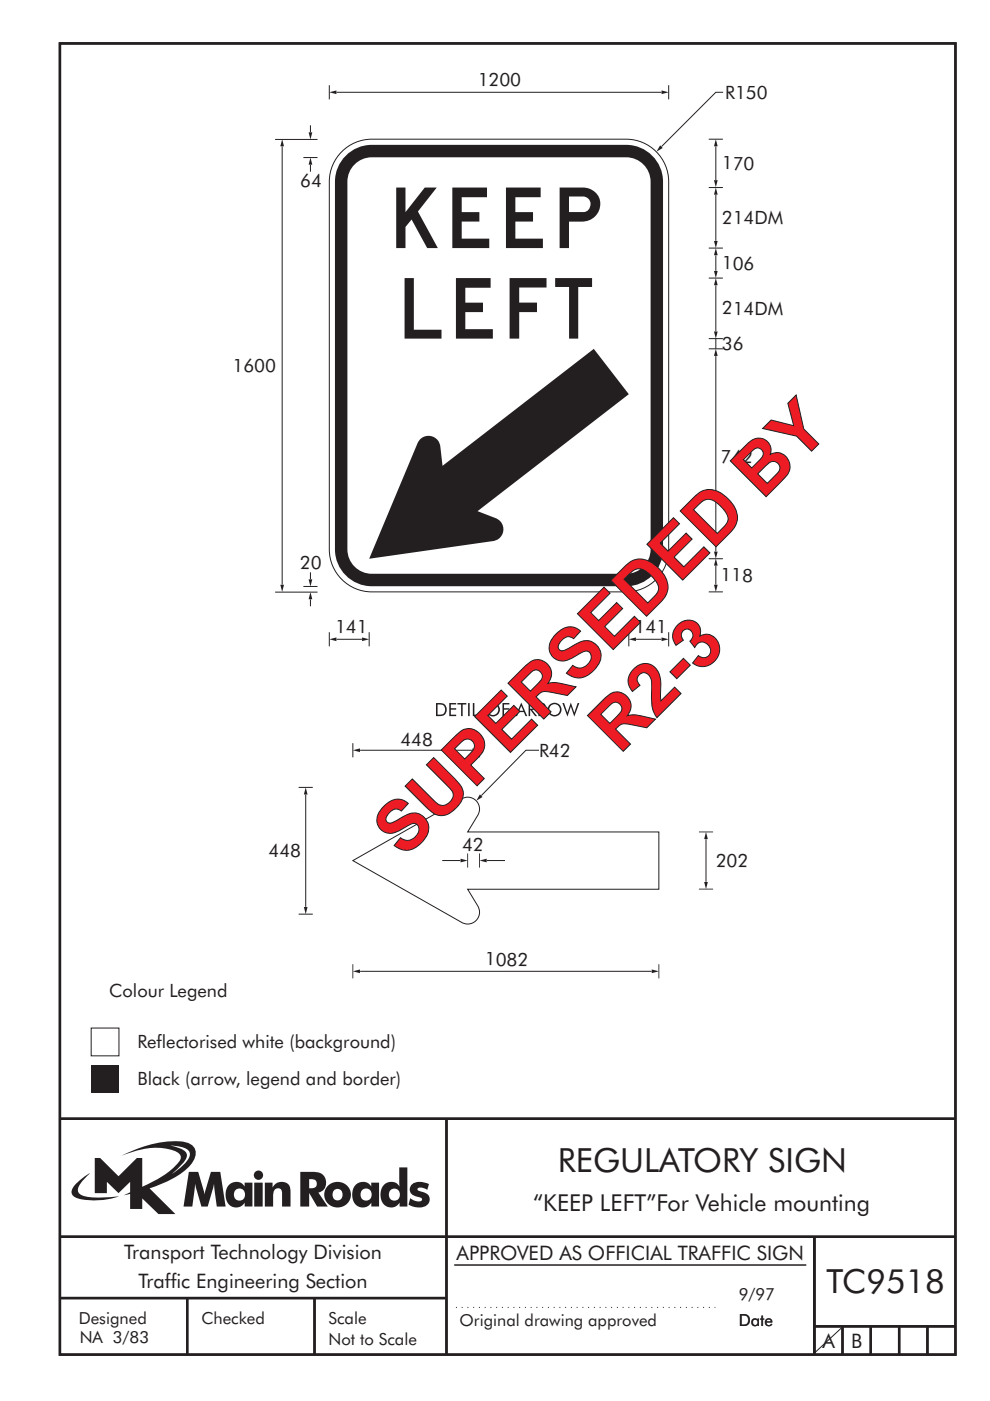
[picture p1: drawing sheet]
<svg xmlns="http://www.w3.org/2000/svg" width="210mm" height="297mm" viewBox="0 0 210 297" stroke-linecap="round" stroke-linejoin="round" font-family="sans-serif">
<g fill="none" stroke="#231f20" stroke-width=".51">
<path d="M12.7 9.2h189.9v278h-189.9zM12.7 237.2h189.9M94.7 237.1v50.1M12.7 262.2h190.1M12.7 275.2h82M39.7 275.2v12M66.7 275.2v12M172.7 262.2v25M172.7 281.2h30M178.7 281.2v6M184.7 281.2v6M190.7 281.2v6"/>
<path d="M196.7 281.2v6"/>
</g>
<path d="M96.4 268.2h74.6M178.6 281.4l-6 5.6" fill="none" stroke="#231f20" stroke-width=".21"/>
<path d="M96.7 277.2h55" fill="none" stroke="#231f20" stroke-width=".21" stroke-dasharray=".2 1" stroke-linecap="butt"/>
<path d="M36.1 242.9a5.8 5.8 0 0 1 3.9 1 1.58 1.58 0 0 1-.2 2.1l-1.1 1.2-2.3 1.8 .9-.9a6.5 6.5 0 0 0 2.3-3.2 2.43 2.43 0 0 0-2.2-1.7zM20.1 245.5v7.5h2.6v-2.4l2.4 2.4 2.5-2.4v2.2l-1.4 .6 1.4-.3v3.2h2.6v-2.2l3.4 3.3h3.6l-5.5-5.4a20.1 20.1 0 0 0 8.7-5 3.1 3.1 0 0 0 .7-3.8 3.8 3.8 0 0 0-3-1.2 25.1 25.1 0 0 0-12.4 3.1 16.1 16.1 0 0 1 11.1-1.2 1.56 1.56 0 0 1 1.4 2 17.9 17.9 0 0 1-8 5.7v-6.1h-1.2l-3.9 3.9-3.9-3.9zM16.2 250.9a1.82 1.82 0 0 0-.7 2.7 9.9 9.9 0 0 0 5.8 .9l2-.3 2-.6a22.2 22.2 0 0 1-7.7-.1 1.33 1.33 0 0 1-.8-2.2l1-1.2 1.3-1.4-1.4 .9zM65.6 250a1.13 1.13 0 0 1 1.2 .2 1.13 1.13 0 0 1 .3 1.2 1.26 1.26 0 0 1-1.5 .5zM63.7 248.5v7.3h1.9v-2.9l1.7 2.9h2.2l-2-2.9a2.25 2.25 0 0 0 1.6-2.7 2.25 2.25 0 0 0-2.6-1.7zM68.9 253.3a2.79 2.79 0 0 0 5.5 0 2.79 2.79 0 0 0-5.5 0zM70.9 252.3a1.15 1.15 0 0 1 1.8 1 1.15 1.15 0 0 1-1.8 1 1.46 1.46 0 0 1 0-2zM75.5 251.1a3.2 3.2 0 0 0 .4 4.7 2.13 2.13 0 0 0 2.9-.8v.8h1.6v-5.1h-1.7v.9a2.07 2.07 0 0 0-3.2-.5zM76.9 252.2a1.23 1.23 0 0 1 1.7 .3 1.23 1.23 0 0 1-.2 1.7 1.23 1.23 0 0 1-1.7-.1 1.55 1.55 0 0 1 .2-1.9zM84.7 247.5v4.1a2.16 2.16 0 0 0-2.3-1 2.16 2.16 0 0 0-1.6 2 2.52 2.52 0 0 0 2.6 3.4 2.11 2.11 0 0 0 1.4-1v.8h1.6v-8.3zM82.9 252.2a1.24 1.24 0 0 1 1.9 1.1 1.24 1.24 0 0 1-1.9 1 1.48 1.48 0 0 1 0-2.1zM87.4 251a1.52 1.52 0 0 0-.4 1.7 1.52 1.52 0 0 0 1.4 1 .82 .82 0 0 1 1.1 .8 2.07 2.07 0 0 1-2.5-.5l-.4 1.4a3.8 3.8 0 0 0 4 .1 1.56 1.56 0 0 0 .5-1.7 1.56 1.56 0 0 0-1.4-1.1 1.24 1.24 0 0 1-1.2-.5 1.21 1.21 0 0 1 1.7-.1l.4 .2 .4-1.3a3.7 3.7 0 0 0-3.6 0zM40.1 248.5l-1.2 7.3h1.9l.6-4.8 1.3 4.8h1.4l1.3-4.8 .6 4.8h1.9l-1.2-7.3h-2l-1.3 4.8-1.4-4.8zM48.7 251.1a3.2 3.2 0 0 0 .4 4.7 2.13 2.13 0 0 0 2.8-.8v.8h1.6v-5.1h-1.6v.9a2.07 2.07 0 0 0-3.2-.5zM50.1 252.2a1.23 1.23 0 0 1 1.6 .3 1.23 1.23 0 0 1-.2 1.7 1.23 1.23 0 0 1-1.7-.1 1.55 1.55 0 0 1 .3-1.9zM53.9 250.7v5.1h1.8v-5.1zM53.8 249.2a1 1 0 0 0 2 0 1 1 0 0 0-2 0zM56.2 250.7v5.1h1.7a5.4 5.4 0 0 1 .4-3.6 .91 .91 0 0 1 1.1-.2 .91 .91 0 0 1 .4 1.1v2.7h1.8v-2.9a2 2 0 0 0-1.4-2.3 2 2 0 0 0-2.4 1.2v-1.1z" fill-rule="evenodd" fill="#231f20"/>
<path d="M19.3 225.8h5.9v5.9h-5.9z" fill="#231f20"/>
<g fill="#fff" stroke="#231f20" stroke-width=".21">
<path d="M19.3 218h5.9v5.9h-5.9z" fill-rule="evenodd"/>
<path d="M72.5 32.2a9 9 0 0 1 6.3-2.7h54a9 9 0 0 1 9 9v78a9 9 0 0 1-9 9h-54a9 9 0 0 1-9-9v-78a9 9 0 0 1 2.7-6.3z" fill-rule="evenodd"/>
</g>
<path d="M71.4 19.6h68.9" fill="none" stroke="#231f20" stroke-width=".21"/>
<g fill="#231f20">
<path d="M140.3 19.2l1.5 .4-1.5 .4z"/>
<path d="M69.8 19.6l1.6-.4v.8z"/>
</g>
<path d="M151.8 31.1v7.1" fill="none" stroke="#231f20" stroke-width=".21"/>
<g fill="#231f20">
<path d="M151.8 29.5l.4 1.5h-.8z"/>
<path d="M151.4 38.2h.8l-.4 1.5z"/>
</g>
<path d="M151.8 54.1v3.3" fill="none" stroke="#231f20" stroke-width=".21"/>
<g fill="#231f20">
<path d="M151.8 52.6l.4 1.5h-.8z"/>
<path d="M151.4 57.4h.8l-.4 1.6z"/>
</g>
<path d="M151.8 71.8v2.2M151.8 120v3.9" fill="none" stroke="#231f20" stroke-width=".21"/>
<g fill="#231f20">
<path d="M151.8 118.4l.4 1.5h-.8z"/>
<path d="M151.4 124h.8l-.4 1.5z"/>
</g>
<path d="M151.8 75.5v41.4" fill="none" stroke="#231f20" stroke-width=".21"/>
<g fill="#231f20">
<path d="M151.8 74l.4 1.5h-.8z"/>
<path d="M151.4 117h.8l-.4 1.5z"/>
</g>
<path d="M151.8 41.3v9.8" fill="none" stroke="#231f20" stroke-width=".21"/>
<g fill="#231f20">
<path d="M151.8 39.8l.4 1.5h-.8z"/>
<path d="M151.4 51.1h.8l-.4 1.5z"/>
</g>
<path d="M151.8 60.5v9.8" fill="none" stroke="#231f20" stroke-width=".21"/>
<g fill="#231f20">
<path d="M151.8 59l.4 1.5h-.8z"/>
<path d="M151.4 70.3h.8l-.4 1.5z"/>
</g>
<path d="M69.8 18.1v3M141.8 18.1v3M153.4 19.6h-1.6l-11.5 11.5M150.3 29.5h3M150.3 39.8h3M150.3 59h3M150.3 52.6h3M150.3 74h3M150.3 71.8h3M150.3 118.5h3M150.3 125.5h3" fill="none" stroke="#231f20" stroke-width=".21"/>
<g fill="#231f20">
<path d="M140 30.8l.6 .6-1.4 .8z"/>
<path d="M73.3 33a7.8 7.8 0 0 1 5.5-2.3h54a7.8 7.8 0 0 1 7.8 7.8v78a7.8 7.8 0 0 1-7.8 7.8h-54a7.8 7.8 0 0 1-7.8-7.8v-78a7.8 7.8 0 0 1 2.3-5.5z" fill-rule="evenodd"/>
</g>
<path d="M74.9 35.2a5.2 5.2 0 0 1 3.9-1.8h54a5.2 5.2 0 0 1 5.2 5.1v78a5.2 5.2 0 0 1-5.2 5.2h-54a5.2 5.2 0 0 1-5.1-5.2v-78a5.1 5.1 0 0 1 1.2-3.3z" fill-rule="evenodd" fill="#fff"/>
<path d="M59.8 31.1v92.8" fill="none" stroke="#231f20" stroke-width=".21"/>
<g fill="#231f20">
<path d="M59.8 29.5l.4 1.5h-.7z"/>
<path d="M59.5 124h.7l-.4 1.5z"/>
</g>
<path d="M65.8 26.6v1.4" fill="none" stroke="#231f20" stroke-width=".21"/>
<path d="M65.5 28.1h.7l-.4 1.5z" fill="#231f20"/>
<path d="M65.8 127.1v1.4" fill="none" stroke="#231f20" stroke-width=".21"/>
<path d="M65.8 125.5l.4 1.6h-.7z" fill="#231f20"/>
<path d="M65.8 34.9v1.5" fill="none" stroke="#231f20" stroke-width=".21"/>
<path d="M65.8 33.4l.4 1.5h-.7z" fill="#231f20"/>
<path d="M65.8 121.3v1.5" fill="none" stroke="#231f20" stroke-width=".21"/>
<path d="M65.5 122.8h.7l-.4 1.5z" fill="#231f20"/>
<path d="M58.3 29.6h9M64.3 33.4h3M58.3 125.5h9M64.3 124.3h3M69.8 134v3M78.3 134v3M133.4 134v3M141.8 134v3" fill="none" stroke="#231f20" stroke-width=".21"/>
<path d="M89.1 93.2a2.52 2.52 0 0 1 2.6-.7 2.52 2.52 0 0 1 1.7 2.2l.5 4.1 32-24.8 7.5 9.6-32.1 24.8 3.8 1.5a2.52 2.52 0 0 1 1.7 2.6 2.52 2.52 0 0 1-2.3 2.2l-26.2 3.8 10.2-24.5z" fill-rule="evenodd" fill="#231f20"/>
<path d="M71.4 135.5h5.4" fill="none" stroke="#231f20" stroke-width=".21"/>
<g fill="#231f20">
<path d="M76.8 135.1l1.5 .4-1.5 .4z"/>
<path d="M69.8 135.5l1.6-.4v.8z"/>
</g>
<path d="M134.9 135.5h5.4" fill="none" stroke="#231f20" stroke-width=".21"/>
<g fill="#231f20">
<path d="M140.3 135.1l1.5 .4-1.5 .4z"/>
<path d="M133.4 135.5l1.5-.4v.8z"/>
</g>
<path d="M149.7 177.9v9.1M74.8 182.5l23.1-13.1a2.52 2.52 0 0 1 3.1 .4 2.52 2.52 0 0 1 .3 3.1l-2.1 3.5h40.5v12.1h-40.5l2.1 3.6a2.52 2.52 0 0 1-.3 3.1 2.52 2.52 0 0 1-3.1 .3z" fill="none" stroke="#231f20" stroke-width=".21"/>
<g fill="#231f20">
<path d="M149.4 187h.7l-.4 1.5z"/>
<path d="M149.7 176.4l.4 1.5h-.7z"/>
</g>
<path d="M138.2 205.9h-61.8" fill="none" stroke="#231f20" stroke-width=".21"/>
<g fill="#231f20">
<path d="M74.8 205.9l1.6-.4v.8z"/>
<path d="M138.2 205.5l1.5 .4-1.5 .4z"/>
</g>
<path d="M114.3 159.1h-2.8l-9.4 9.6" fill="none" stroke="#231f20" stroke-width=".21"/>
<path d="M101.8 168.4l.5 .6-1.3 .8z" fill="#231f20"/>
<path d="M76.4 159.1h23.8" fill="none" stroke="#231f20" stroke-width=".21"/>
<g fill="#231f20">
<path d="M100.2 158.7l1.5 .4-1.5 .4z"/>
<path d="M74.8 159.1l1.5-.4v.8z"/>
</g>
<path d="M64.8 168.5v23.8" fill="none" stroke="#231f20" stroke-width=".21"/>
<g fill="#231f20">
<path d="M64.8 166.9l.4 1.6h-.7z"/>
<path d="M64.5 192.3h.7l-.4 1.5z"/>
</g>
<path d="M74.8 157.6v3M101.7 157.6v3M63.3 166.9h3M148.2 176.4h3M63.3 193.8h3M103.3 182.5h3.8M74.8 204.4v3M139.7 204.4v3" fill="none" stroke="#231f20" stroke-width=".21"/>
<path d="M101.7 182.5l1.5-.4v.7z" fill="#231f20"/>
<path d="M93.8 182.5h3.9" fill="none" stroke="#231f20" stroke-width=".21"/>
<path d="M97.7 182.1l1.5 .4-1.5 .3z" fill="#231f20"/>
<path d="M99.2 180.9v3M101.7 180.9v3M148.2 188.5h3" fill="none" stroke="#231f20" stroke-width=".21"/>
<path d="M92.5 149.1v2.7h.6a1.41 1.41 0 0 0 1.7-1.4 1.41 1.41 0 0 0-1.8-1.3zM92.8 149.4a1.16 1.16 0 0 1 1.6 1 1.16 1.16 0 0 1-1.6 1.1zM95.3 149.1v2.7h1.5v-.3h-1.2v-1h1.2v-.3h-1.2v-.8h1.2v-.3zM97 149.1v.3h.8v2.4h.3v-2.4h.8v-.3zM99.3 149.1v2.7h.3v-2.7zM100.3 149.1v2.7h1.4v-.3h-1.1v-2.4zM103.1 150.5a1.47 1.47 0 0 0 2.9 0 1.47 1.47 0 0 0-2.9 0zM103.4 150.5a1.15 1.15 0 0 1 2.3 0 1.15 1.15 0 0 1-2.3 0zM106.6 149.1v2.7h.3v-1.3h1.1v-.3h-1.1v-.8h1.1v-.3zM110.6 148.9l-1.3 2.9h.4l.3-.8h1.1l.4 .8h.3zM110.6 149.7l.4 1h-.9zM112.4 149.3l.6 .1a.46 .46 0 0 1 .3 .4 .46 .46 0 0 1-.3 .4l-.6 .1zM112.1 149.1v2.7h.3v-1.3l1.1 1.3h.4l-1-1.3a.74 .74 0 0 0 .8-.8 .74 .74 0 0 0-.9-.6zM114.5 149.3l.6 .1a.46 .46 0 0 1 .3 .4 .46 .46 0 0 1-.4 .4l-.5 .1zM114.2 149.1v2.7h.3v-1.3l1.1 1.3h.4l-1.1-1.3a.74 .74 0 0 0 .8-.8 .74 .74 0 0 0-.9-.6zM116.2 150.5a1.47 1.47 0 0 0 2.9 0 1.47 1.47 0 0 0-2.9 0zM116.5 150.5a1.15 1.15 0 0 1 2.3 0 1.15 1.15 0 0 1-2.3 0zM119.3 149.1l1.1 2.8 .7-2.1 .7 2.1 1.1-2.8h-.4l-.7 2-.7-2.2-.8 2.2-.7-2z" fill-rule="evenodd" fill="#231f20"/>
<g font-size="15" fill="#ed1c24">
<text x="131.4" y="160.1" transform="rotate(-45 131.4 160.1)">R2-3</text>
<text x="85.7" y="182.1" transform="rotate(-45 85.7 182.1)">SUPERSEDED BY</text>
</g>
<g font-size="12.8" fill="#231f20">
<text x="84" y="52.6">KEEP</text>
<text x="85.8" y="71.8">LEFT</text>
</g>
<g font-size="7.1" fill="#231f20">
<text x="118.3" y="248.5">REGULATORY SIGN</text>
<text x="175.3" y="274.2">TC9518</text>
</g>
<text font-size="4.9" fill="#231f20" x="113.1" y="256.7">“KEEP LEFT”For Vehicle mounting</text>
<g font-size="4.2" fill="#231f20">
<text x="26.3" y="267">Transport Technology Division</text>
<text x="96.8" y="267.2">APPROVED AS OFFICIAL TRAFFIC SIGN</text>
<text x="29.4" y="273.1">Traffic Engineering Section</text>
<text x="174.4" y="285.8">A</text>
<text x="180.5" y="285.8">B</text>
</g>
<g font-size="3.9" fill="#231f20">
<text x="101.3" y="18.2" transform="rotate(1 101.3 18.2)">1200</text>
<text x="153.8" y="20.9">R150</text>
<text x="153.1" y="35.9" transform="rotate(1 153.1 35.9)">170</text>
<text x="63.7" y="39.7" transform="rotate(1 63.7 39.7)">64</text>
<text x="153.1" y="47.5" transform="rotate(1 153.1 47.5)">214DM</text>
<text x="153.1" y="57.1" transform="rotate(1 153.1 57.1)">106</text>
<text x="153.1" y="66.7" transform="rotate(1 153.1 66.7)">214DM</text>
<text x="153.1" y="74.2" transform="rotate(1 153.1 74.2)">36</text>
<text x="49.3" y="78.8" transform="rotate(1 49.3 78.8)">1600</text>
<text x="152.8" y="98.1" transform="rotate(1 152.8 98.1)">742</text>
<text x="63.6" y="120.6" transform="rotate(1 63.6 120.6)">20</text>
<text x="152.8" y="123.3" transform="rotate(1 152.8 123.3)">118</text>
<text x="71.1" y="134.2" transform="rotate(1 71.1 134.2)">141</text>
<text x="134.6" y="134.2" transform="rotate(1 134.6 134.2)">141</text>
<text x="84.9" y="158.1">448</text>
<text x="114.3" y="160.4" transform="rotate(1 114.3 160.4)">R42</text>
<text x="56.9" y="181.8">448</text>
<text x="98" y="180.4" transform="rotate(1 98 180.4)">42</text>
<text x="151.8" y="183.8" transform="rotate(1 151.8 183.8)">202</text>
<text x="102.8" y="204.7" transform="rotate(1 102.8 204.7)">1082</text>
<text x="23.2" y="211.3">Colour Legend</text>
<text x="29.1" y="222.2">Reflectorised white (background)</text>
<text x="29.1" y="230">Black (arrow, legend and border)</text>
</g>
<g font-size="3.5" fill="#231f20">
<text x="156.7" y="275.6">9/97</text>
<text x="16.7" y="280.7">Designed</text>
<text x="42.7" y="280.7">Checked</text>
<text x="69.7" y="280.7">Scale</text>
<text x="97.5" y="281.2">Original drawing approved</text>
<text x="156.7" y="281.2">Date</text>
<text x="16.9" y="284.8">NA 3/83</text>
<text x="69.7" y="285.2">Not to Scale</text>
</g>
</svg>
